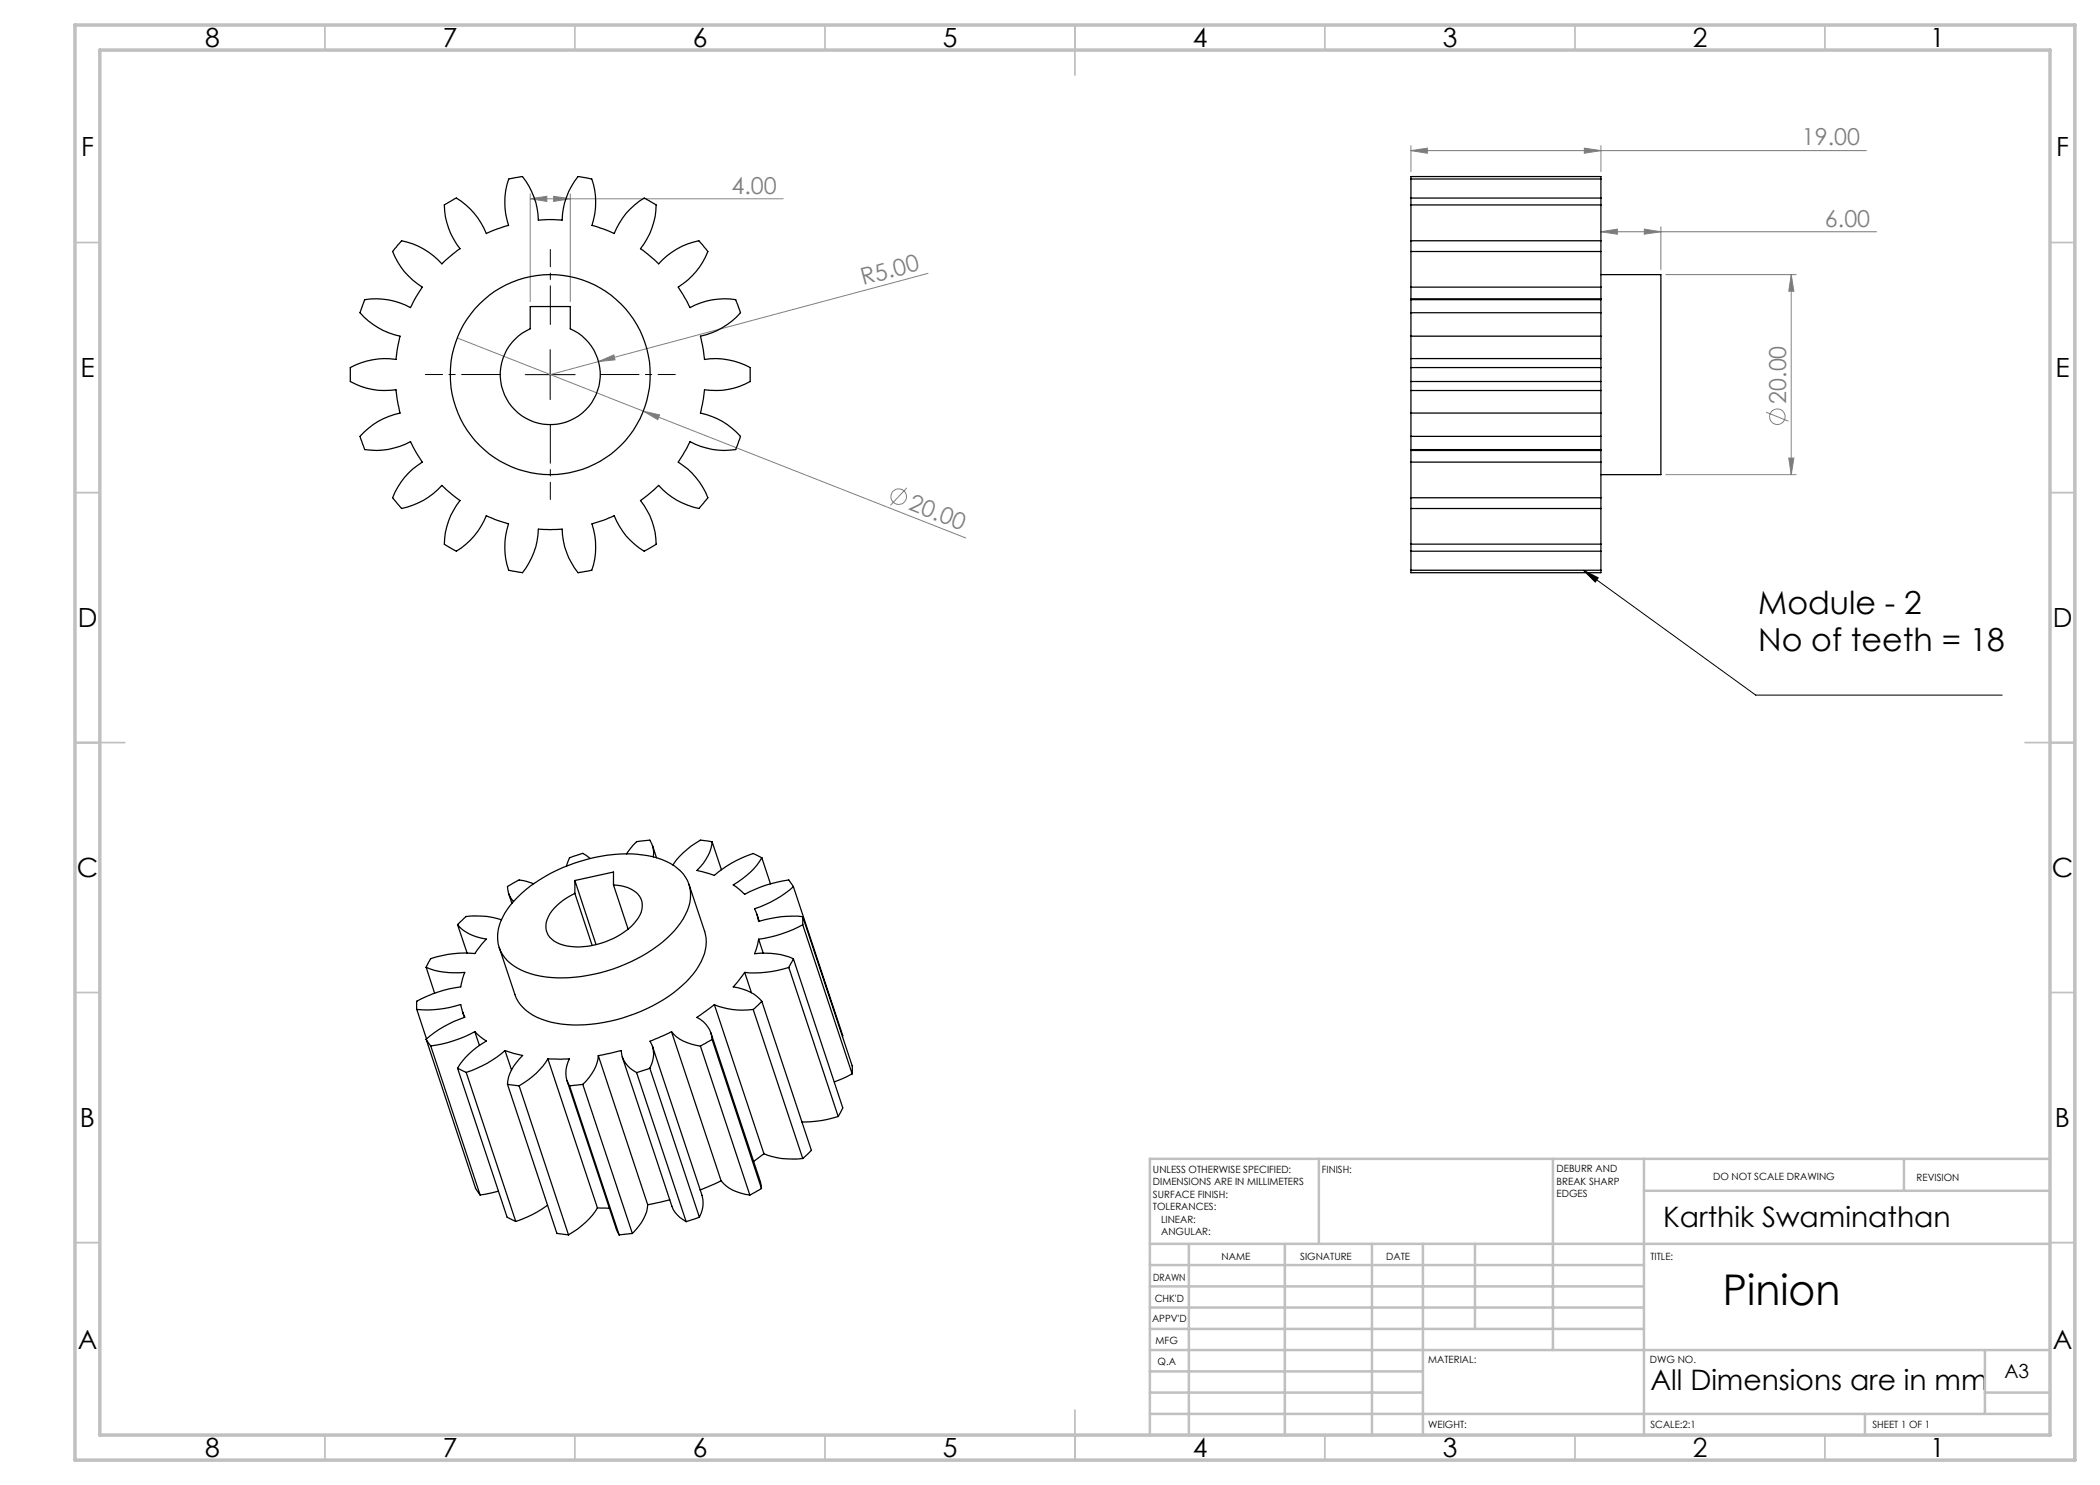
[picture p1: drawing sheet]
<svg xmlns="http://www.w3.org/2000/svg" width="420mm" height="297mm" viewBox="0 0 420 297" stroke-linecap="round" stroke-linejoin="round" font-family="sans-serif">
<g fill="none" stroke="#808080" stroke-width=".2">
<path d="M106 39.8l3.4-.5v1zM106 38.8v21.5M106 39.8h50.6M110.7 39.3l3.4 .5-3.4 .5zM114.1 38.8v21.5M282.2 30.1l3.3-.5v1.1zM282.2 29.1v5.2M282.2 30.1h91.1M316.9 29.6l3.3 .5-3.3 .6zM320.2 29.1v5.2M185.6 54.7l-65.9 17.6M320.2 46.4l3.3-.6v1z"/>
<path d="M320.2 46.4h55.1M328.9 45.8l3.3 .6-3.3 .4zM332.2 45.4v8.5M333.2 54.9h26M358.2 54.9l.6 3.3h-1zM358.2 54.9v40M91.4 67.6l37.3 14.6M119.7 72.3l3.1-1.3 .2 1zM119.7 72.3l-9.7 2.6M128.7 82.2l3.2 .8-.3 .9zM128.7 82.2l64.4 25.4M181.4 97.6l-3.3 3.5"/>
<path d="M333.2 94.9h26M353.2 82.4l4.5 1.8M357.8 91.6h1l-.6 3.3z"/>
<circle cx="179.7" cy="99.3" r="1.56"/>
<circle cx="355.5" cy="83.3" r="1.56"/>
</g>
<path d="M105.1 74.9h9.9M110 69.9v10M316.7 114l34.5 25h49.2M316.7 114l3 1.6-.6 .8z" fill="none" stroke="#000" stroke-width=".2"/>
<path d="M100.1 74.9h-15M110.1 64.9v-15M120.1 74.9h15M110.1 84.9v15" fill="none" stroke="#000" stroke-width=".2" stroke-dasharray="15.2 1.3 1.3 1.3" stroke-dashoffset="7.5"/>
<g fill="none" stroke="#c0c0c0" stroke-width=".35">
<path d="M65 5v5M115 5v5M165 5v5M215 5v10M265 5v5M315 5v5M365 5v5M15 48.5h5M410 48.5h5M15 98.5h5M410 98.5h5M15 148.5h10"/>
<path d="M405 148.5h10M15 198.5h5M410 198.5h5M15 248.5h5M410 248.5h5M65 287v5M115 287v5M165 287v5M215 282v10M265 287v5M315 287v5M365 287v5"/>
</g>
<g fill="none" stroke="#c0c0c0" stroke-width=".5">
<path d="M263.8 231.8v17M310.6 231.8v38.2M328.8 231.8v55.2M328.8 238.2h81.2M380.8 231.8v6.4M410 231.8h-180v55.2M230 248.8h180M230 257.3h98.8M230 253h98.8M237.8 248.8v38.2M257 248.8v38.2M274.4 248.8v38.2"/>
<path d="M284.6 248.8v38.2M295 248.8v17M230 265.8h98.8M230 261.5h98.8M230 278.5h54.6M230 274.3h54.6M230 270h180M397 278.5h13M397 270v12.8M230 282.8h180M373 282.8v4.2"/>
</g>
<path d="M15 5h400v287h-400zM20 10h390v277h-390z" fill="none" stroke="#c0c0c0" stroke-width=".7"/>
<path d="M316.7 114l3 1.6-.6 .8z" fill="#000"/>
<g fill="#808080">
<path d="M119.7 72.3l3.1-1.3 .2 1z"/>
<path d="M128.7 82.2l3.2 .8-.3 .9z"/>
<path d="M328.9 45.8l3.3 .6-3.3 .4zM320.2 46.4l3.3-.6v1z"/>
<path d="M282.2 30.1l3.3-.5v1.1zM316.9 29.6l3.3 .5-3.3 .6zM106 39.8l3.4-.5v1zM110.7 39.3l3.4 .5-3.4 .5z"/>
<path d="M358.2 54.9l.6 3.3h-1zM357.8 91.6h1l-.6 3.3z"/>
</g>
<g fill="none" stroke="#000" stroke-width=".25">
<path d="M282.2 39.6v1.4M282.2 35.8v3.8M282.2 35.8v-.5h38v.5M282.2 39.6h38M282.2 35.8h38M320.2 39.6v1.4M320.2 35.8v3.8M80.3 48.2a14.5 14.5 0 0 1 8.1 4.6l3.6-3.1a14.5 14.5 0 0 1-3.1-8.7l2.4-1.4a14.5 14.5 0 0 1 6 7.1l2.1-.9 2.3-.7a14.6 14.6 0 0 1 0-9.3l2.8-.5a14.6 14.6 0 0 1 3.2 8.7l1.8-.1 2.9 .1a14.6 14.6 0 0 1 3.2-8.7l2.8 .5a14.6 14.6 0 0 1 0 9.3l2.2 .7 2.2 .9a14.1 14.1 0 0 1 6-7.1l2.4 1.4a14.5 14.5 0 0 1-3.1 8.7l3.6 3.1a14.5 14.5 0 0 1 8.1-4.6l1.8 2.1a14.7 14.7 0 0 1-6 7.1l2.4 4.1a14.4 14.4 0 0 1 9.1-1.6l1 2.6a14.7 14.7 0 0 1-8 4.7l.8 4.7a14.7 14.7 0 0 1 9.1 1.6v2.8a14.4 14.4 0 0 1-9.1 1.7l-.8 4.6a14.4 14.4 0 0 1 8 4.7l-1 2.6a14.4 14.4 0 0 1-9.1-1.6l-2.4 4.1a14.7 14.7 0 0 1 6 7.2l-1.8 2.1a14.5 14.5 0 0 1-8.1-4.6l-3.6 3a14.3 14.3 0 0 1 3.1 8.7l-2.4 1.4a14.1 14.1 0 0 1-6-7.1l-2.2 1-2.2 .7a14.6 14.6 0 0 1 0 9.2l-2.8 .5a14.6 14.6 0 0 1-3.2-8.7l-2.4 .1-2.3-.1a14.6 14.6 0 0 1-3.2 8.7l-2.8-.5a14.6 14.6 0 0 1 0-9.2l-2.3-.7-2.1-1a14.5 14.5 0 0 1-6 7.1l-2.4-1.4a14.3 14.3 0 0 1 3.1-8.7l-3.6-3a14.5 14.5 0 0 1-8.1 4.6l-1.8-2.1a14.2 14.2 0 0 1 6-7.2l-2.4-4.1a14.4 14.4 0 0 1-9.1 1.6l-1-2.6a14.4 14.4 0 0 1 8-4.7l-.8-4.6a14.4 14.4 0 0 1-9.1-1.7v-2.8a14.7 14.7 0 0 1 9.1-1.6l.8-4.7a14.7 14.7 0 0 1-8-4.7l1-2.6a14.4 14.4 0 0 1 9.1 1.6l2.4-4.1a14.2 14.2 0 0 1-6-7.1zM282.2 59.9v2.6M282.2 59.8v.1M282.2 48.2v2.1M282.2 50.3v7.1"/>
<path d="M282.2 57.4v2.4M282.2 41v7.2M282.2 59.8h38M282.2 59.9h38M282.2 50.3h38M282.2 48.2h38M282.2 57.4h38M282.2 41h38M320.2 59.9v2.6M320.2 59.8v.1M320.2 48.2v2.1M320.2 50.3v7.1"/>
<path d="M320.2 57.4v2.4M320.2 41v7.2M320.2 54.9h12v40h-12M106 61.3h8.1v4.5a10 10 0 0 1 3.8 15.3 10 10 0 0 1-15.7 0 10 10 0 0 1 3.8-15.3zM282.2 73.5v2.8M282.2 76.3v1.8M282.2 71.7v1.8M282.2 62.5v4.7M282.2 78.1v4.5M282.2 67.2v4.5M282.2 78.1h38M282.2 71.7h38"/>
<path d="M282.2 73.5h38M282.2 76.3h38M282.2 62.5h38M282.2 67.2h38M320.2 73.5v2.8M320.2 76.3v1.8M320.2 71.7v1.8M320.2 62.5v4.7M320.2 78.1v4.5M320.2 67.2v4.5M282.2 87.3v2.6M282.2 82.6v4.7"/>
<path d="M282.2 89.9v.2M282.2 99.6v2.1M282.2 92.4v7.2M282.2 90.1v2.3M282.2 90.1h38M282.2 89.9h38M282.2 87.3h38M282.2 82.6h38M282.2 99.6h38M282.2 92.4h38M320.2 87.3v2.6M320.2 82.6v4.7"/>
<path d="M320.2 89.9v.2M320.2 99.6v2.1M320.2 92.4v7.2M320.2 90.1v2.3M282.2 101.7v7.1M282.2 108.8v1.4M282.2 110.2v3.8M282.2 114v.5h38v-.5M282.2 101.7h38M282.2 108.8h38M282.2 110.2h38M282.2 114h38"/>
<path d="M320.2 101.7v7.1M320.2 108.8v1.4M320.2 110.2v3.8M101.7 178.6l.7 2.1M103.5 179.5a32.5 32.5 0 0 1 21.5-8.7 16.3 16.3 0 0 1 10.5 2.9 7 7 0 0 1 1.6 9.2 23.4 23.4 0 0 1-12.1 10 30.3 30.3 0 0 1-17.9 2.1 9.6 9.6 0 0 1-7.2-5.4 8.6 8.6 0 0 1 1.6-7.8zM106.7 176.7l-1.9-.6a2.26 2.26 0 0 0-2.2 .5l-1.1 .7a4.3 4.3 0 0 0 1.2 3M115 176.1l7.7-1.7v2.6M115 176.1v2.6M115 178.7l3.4 10.4M115 176.1l4.2 12.8M118 171.7l-1.4-1-.7 .2-2 .7-.6 1.6M122.7 177a6 6 0 0 1 5.5 2.8 4.6 4.6 0 0 1-1.4 4.9 15.7 15.7 0 0 1-14.2 4.3 4.3 4.3 0 0 1-3.4-3.4 6.3 6.3 0 0 1 2.8-5.1l1.4-.9 1.6-.9"/>
<path d="M122.7 177l2.9 8.8M125.3 170.8l1.3-1.8a2.2 2.2 0 0 1 2.1-.8l1.3-.2a4.9 4.9 0 0 1 .7 3.4M130.5 169.1l.8 2.5M137.8 176.9l3.1 9.4a8.8 8.8 0 0 1-1.6 7.7 27.8 27.8 0 0 1-14.8 9.6 26.3 26.3 0 0 1-16.2 .2 8.3 8.3 0 0 1-5.3-4.9l-3.2-9.4M142.4 168.3l-2.3-.3a15.7 15.7 0 0 0-5.5 5M142.4 168.3a9.2 9.2 0 0 1-3 5.8l3.5 1a22.3 22.3 0 0 1 7.7-4.4l1.8 .9M142.4 168.3l1.9 5.7M152.4 171.6a15.2 15.2 0 0 1-5.8 5.4l2.3 1.9a25.2 25.2 0 0 1 8.9-2.9l.9 1.3M152.4 171.6l1.7 5.2M158.7 177.3a22.2 22.2 0 0 1-7.8 4.4l.8 2.6a21.7 21.7 0 0 1 8.8-1M158.7 177.3l9.8 29.9M85.2 193.5a15.8 15.8 0 0 0 7.8 1l-.9 2.9a25.4 25.4 0 0 0-8.7 2.8v1.7"/>
<path d="M85.2 193.5l1.7 5.1M91.5 184.9a8.7 8.7 0 0 0 5.8 2.9l-2.3 2.9a21.6 21.6 0 0 0-8.9 1l-.9 1.8M91.5 184.9l1.9 5.7M100.3 184a15.2 15.2 0 0 0-7.1-.7l-1.7 1.6M148.9 194.5l-2.3 2.9a8.7 8.7 0 0 1 5.8 2.9M148.9 194.5l1.4 4M151.4 182.8l.4 1.5M151.7 187.9l-.8 2.8a14.8 14.8 0 0 1 7.8 1.1M151.7 187.9l.9 2.7M157.8 193.5a22.6 22.6 0 0 1-8.9 1M157.8 193.5l9.8 29.8M158.7 191.8l-.9 1.7"/>
<path d="M158.7 191.8l9.9 29.8-1 1.7M160.5 183.3v1.7M160.5 185a26.3 26.3 0 0 1-8.8 2.9M160.5 183.3l9.9 29.8v1.7M160.5 185l9.9 29.8M83.4 201.9a22.3 22.3 0 0 0 8.7-1l.9 2.5a22.5 22.5 0 0 0-7.8 4.5M83.4 201.9l1.9 5.9M85.2 207.9l.9 1.3M85.2 207.9l9.9 29.8 .9 1.3M86.1 209.2l9.9 29.8M91.5 213.6l1.7 .9M91.5 213.6l9.9 29.8 1.8 .9"/>
<path d="M92.5 202.4l.4 1.1M93.2 214.5l10 29.8M95 206.3l2.3 1.9a15.7 15.7 0 0 0-5.8 5.4M95 206.3a25.9 25.9 0 0 1-8.9 2.9M95 206.3l.9 2.8M101 210.1l3.5 1a8.8 8.8 0 0 0-3 5.7M101 210.1a21.4 21.4 0 0 1-7.8 4.4M101 210.1l1.3 3.9M101.5 216.8l2.3 .4M101.5 216.8l9.9 29.9 2.3 .3M103.8 217.2l9.9 29.8M109.6 211.8h4.3a5.4 5.4 0 0 0 0 5.4"/>
<path d="M109.6 211.8a15.3 15.3 0 0 1-5.8 5.4M109.6 211.8l9.9 29.8M113.4 216.1l9.9 29.8 .5 1.1M113.9 217.2l9.9 29.8M116.6 216.9l-2.7 .3M116.6 216.9l9.9 29.8M119.7 211.1l4.5-1a5.3 5.3 0 0 0 3.1 4.4M119.7 211.1a8.9 8.9 0 0 1-3.1 5.8M119.7 211.1l9.8 29.8M124.5 211.4l9.9 29.8a5.9 5.9 0 0 0 2.8 3.1M127.3 214.5l9.9 29.8M130 213.6l-2.7 .9"/>
<path d="M130 213.6l9.9 29.8M130.5 209.3l9.9 30a5.6 5.6 0 0 1-.5 4.1M134.3 206.3a8.5 8.5 0 0 0 5.8 2.9M134.3 206.3l-4.3 1.9a5.2 5.2 0 0 1 0 5.4M134.3 206.3l9.9 29.8M140.1 209.2l9.9 29.8M142.2 206.5l9.9 29.9 .2 1.3M142.4 207.9l-2.3 1.3M142.4 207.9l9.9 29.8M142.9 200.9a15 15 0 0 0 7.7 1M142.9 200.9l-3.5 2.6a5.3 5.3 0 0 1 3 4.4M142.9 200.9l9.9 29.8"/>
<path d="M150.6 201.9l9.9 29.8M152.4 200.3l-1.8 1.6M152.4 200.3l9.9 29.8-1.8 1.6M170.4 214.8l-3.5 1.6M99.7 238.3l-3.7 .7M133.9 240l-4.4 .9M144.2 236.1a8.1 8.1 0 0 0 5.8 2.9M144.2 236.1l-4.2 1.9M152.3 237.7l-2.3 1.3M152.8 230.7a14.9 14.9 0 0 0 7.7 1M152.8 230.7l-2.1 1.6M167.6 223.3l-3.3 .8-3.9 .3"/>
<path d="M109.5 241l-3.1 2-3.2 1.3M119.5 241.6a15.8 15.8 0 0 1-5.8 5.4M119.5 241.6h2.4M126.5 246.7l-2.7 .3M129.5 240.9a9.1 9.1 0 0 1-3 5.8M139.9 243.4l-2.7 .9"/>
<circle cx="110" cy="74.9" r="20"/>
</g>
<text font-size="8.5" x="344.6" y="261.1">Pinion</text>
<g font-size="6.3">
<text x="351.6" y="122.9">Module - 2</text>
<text x="351.6" y="130.2">No of teeth = 18</text>
</g>
<g font-size="5.6">
<text x="332.7" y="245.3">Karthik Swaminathan</text>
<text x="330.1" y="277.9">All Dimensions are in mm</text>
</g>
<g font-size="5.3">
<text x="41" y="9.5">8</text>
<text x="88.5" y="9.5">7</text>
<text x="138.5" y="9.5">6</text>
<text x="188.5" y="9.5">5</text>
<text x="238.5" y="9.5">4</text>
<text x="288.5" y="9.5">3</text>
<text x="338.5" y="9.5">2</text>
<text x="386" y="9.5">1</text>
<text x="16.2" y="31.2">F</text>
<text x="411.2" y="31.2">F</text>
<text x="16.1" y="75.5">E</text>
<text x="411.1" y="75.5">E</text>
<text x="15.5" y="125.5">D</text>
<text x="410.5" y="125.5">D</text>
<text x="15.4" y="175.5">C</text>
<text x="410.4" y="175.5">C</text>
<text x="16" y="225.5">B</text>
<text x="411" y="225.5">B</text>
<text x="15.5" y="269.7">A</text>
<text x="410.5" y="269.7">A</text>
<text x="41" y="291.5">8</text>
<text x="88.5" y="291.5">7</text>
<text x="138.5" y="291.5">6</text>
<text x="188.5" y="291.5">5</text>
<text x="238.5" y="291.5">4</text>
<text x="288.5" y="291.5">3</text>
<text x="338.5" y="291.5">2</text>
<text x="386" y="291.5">1</text>
</g>
<g font-size="4.7" fill="#808080">
<text x="360.4" y="29.1">19.00</text>
<text x="146.3" y="38.7">4.00</text>
<text x="365" y="45.3">6.00</text>
<text x="172.6" y="57.1" transform="rotate(-15 172.6 57.1)">R5.00</text>
<text x="357.2" y="80.8" transform="rotate(-90 357.2 80.8)">20.00</text>
<text x="181.5" y="101.8" transform="rotate(21 181.5 101.8)">20.00</text>
</g>
<text font-size="3.9" x="400.9" y="275.5">A3</text>
<g font-size="2">
<text x="230.6" y="234.6">UNLESS OTHERWISE SPECIFIED:</text>
<text x="230.6" y="237.1">DIMENSIONS ARE IN MILLIMETERS</text>
<text x="230.6" y="239.6">SURFACE FINISH:</text>
<text x="264.4" y="234.6">FINISH:</text>
<text x="311.3" y="234.5">DEBURR AND</text>
<text x="311.3" y="237">BREAK SHARP</text>
<text x="311.3" y="239.5">EDGES</text>
<text x="342.6" y="236">DO NOT SCALE DRAWING</text>
<text x="383.3" y="236.2">REVISION</text>
<text x="230.6" y="242.1">TOLERANCES:</text>
<text x="232.2" y="244.6">LINEAR:</text>
<text x="232.2" y="247.1">ANGULAR:</text>
<text x="244.3" y="252">NAME</text>
<text x="260" y="251.9">SIGNATURE</text>
<text x="277.2" y="251.9">DATE</text>
<text x="330.1" y="251.9">TITLE:</text>
<text x="230.6" y="256.1">DRAWN</text>
<text x="230.9" y="260.3">CHK'D</text>
<text x="230.4" y="264.4">APPV'D</text>
<text x="231.1" y="268.8">MFG</text>
<text x="231.5" y="273">Q.A</text>
<text x="285.6" y="272.5">MATERIAL:</text>
<text x="330" y="272.5">DWG NO.</text>
<text x="285.6" y="285.5">WEIGHT:</text>
<text x="330.1" y="285.6">SCALE:2:1</text>
<text x="374.5" y="285.6">SHEET 1 OF 1</text>
</g>
</svg>
